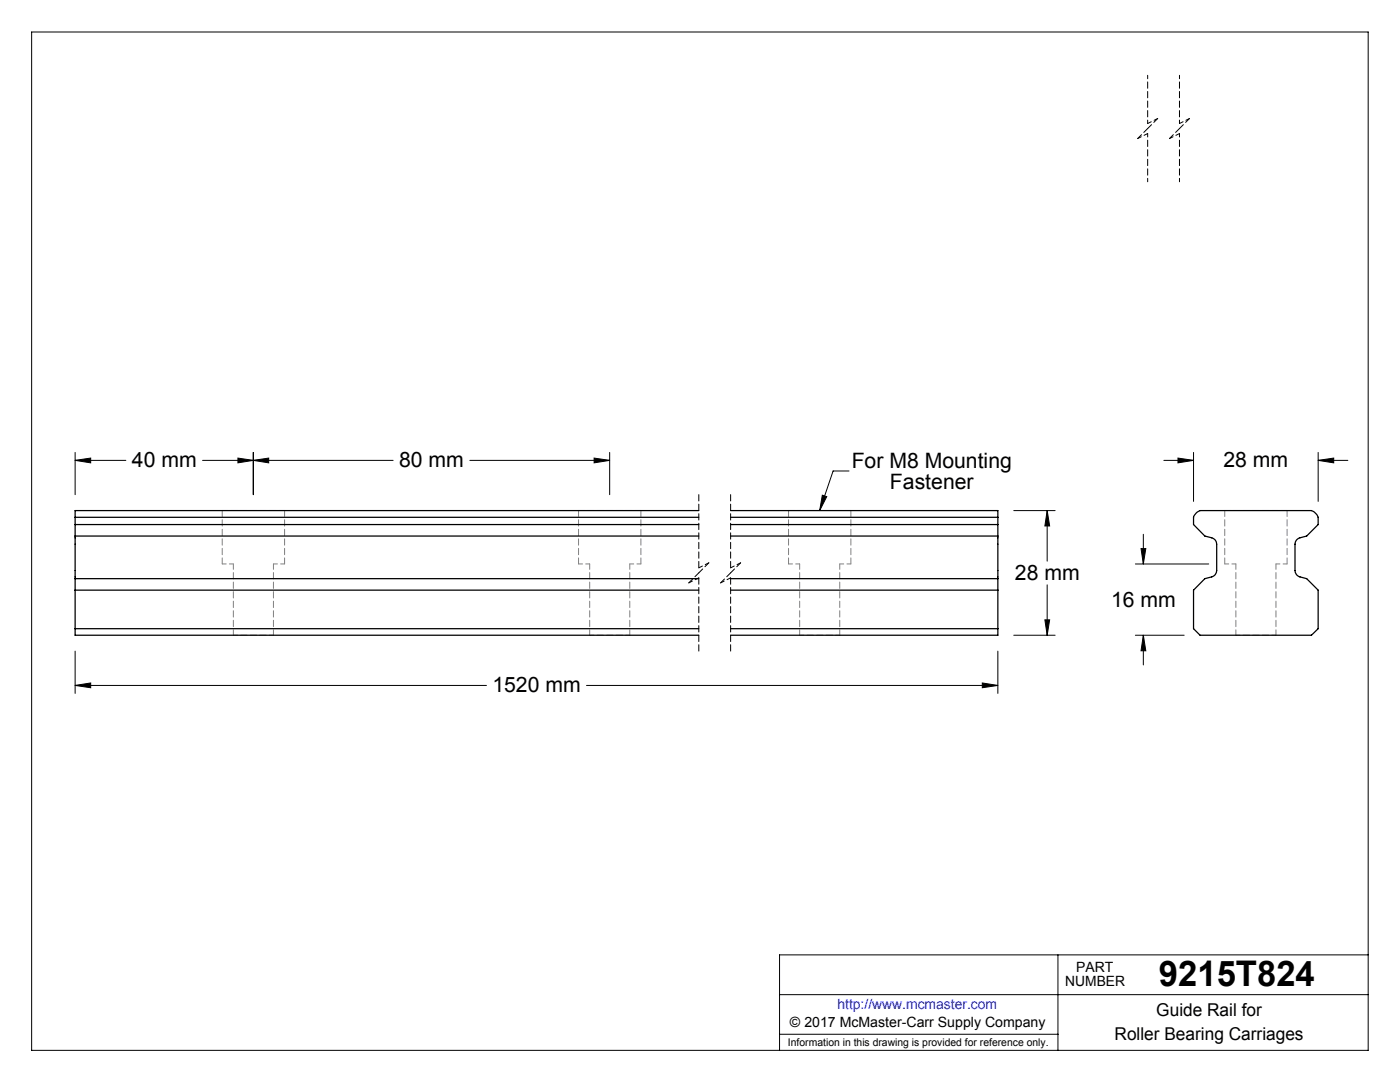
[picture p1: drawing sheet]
<svg xmlns="http://www.w3.org/2000/svg" width="279mm" height="216mm" viewBox="0 0 279 216" stroke-linecap="round" stroke-linejoin="round" font-family="sans-serif">
<g fill="none" stroke="#000" stroke-width=".2">
<path d="M6.3 6.4h266.7v203.2h-266.7zM15 91.9l3.1-.5v1zM15 90.3v8.4M15 91.9h10.1M40.4 91.9h38.1M47.5 91.4l3.1 .5-3.1 .5zM50.6 91.9l3-.5v1zM50.6 90.3v8.4M93.8 91.9h27.9M118.6 91.4l3.1 .5-3.1 .5zM121.7 90.3v8.4M164.1 98.8l.9 .3-1.4 2.8z"/>
<path d="M169.4 94h-3.1l-2.7 7.9M232.3 91.9h5.9M235.1 91.4l3.1 .5-3.1 .5zM238.2 90.3v9.7M263.1 91.9l3.1-.5v1zM263.1 91.9h5.9M263.1 90.3v9.7M202.3 101.9h8.3M209 101.9l.5 3.1h-1zM209 101.9v10.1M209 116.7v10.1M226.6 112.5h14.6"/>
<path d="M227.7 109.5h1l-.5 3zM228.2 106.6v5.9M15 136.8l3.1-.5v.9zM15 129.9v8.5M15 136.8h82.1M117.1 136.8h82M196 136.3l3.1 .5-3.1 .4zM199.1 129.9v8.5M202.3 126.8h8.3M208.5 123.7h1l-.5 3.1zM226.6 126.8h9.7M228.2 126.8l.5 3.1h-1z"/>
<path d="M228.2 126.8v5.9M155.6 198.5h117.4M211.1 190.5v19.1M273 190.5h-117.4v19.1M155.6 206.4h55.5"/>
</g>
<path d="M139.5 98.7v14.6M145.8 98.7v14.6M139.5 115.3v14.6M145.8 115.3v14.6" fill="none" stroke="#000" stroke-width=".2" stroke-dasharray="1.3 .6"/>
<path d="M227 27.6l2-1M229 24.6l2-1M233.4 27.6l2-1M235.4 24.6l2-1M137.5 116.3l2-1M139.5 113.3l2-1M143.8 116.3l2-1M145.8 113.3l2-1" fill="none" stroke="#000" stroke-width=".2" stroke-dasharray="1.3 .6" stroke-dashoffset=".5"/>
<path d="M229 25.6l-2 2M231 23.6l-2 2M235.4 25.6l-2 2M237.4 23.6l-2 2M139.5 114.3l-2 2M141.5 112.3l-2 2M145.8 114.3l-2 2M147.8 112.3l-2 2" fill="none" stroke="#000" stroke-width=".2" stroke-dasharray="1.3 .6" stroke-dashoffset=".2"/>
<path d="M229 15v9.6M235.4 15v9.6M229 26.6v9.7M235.4 26.6v9.7" fill="none" stroke="#000" stroke-width=".2" stroke-dasharray="1.3 .6" stroke-dashoffset=".6"/>
<path d="M44.4 101.9v10.6M56.8 112.5v-10.6M56.8 101.9h-12.4M115.5 101.9v10.6M127.9 101.9h-12.4M127.9 112.5v-10.6M157.4 101.9v10.6M169.8 112.5v-10.6M169.8 101.9h-12.4M244.4 101.9v10.6M256.9 101.9h-12.5M256.9 112.5v-10.6" fill="none" stroke="#808080" stroke-width=".2" stroke-dasharray="1.3 .6" stroke-dashoffset=".1"/>
<path d="M44.4 112.5h2.2M54.6 112.5h2.2M115.5 112.5h2.2M125.7 112.5h2.2M157.4 112.5h2.2M167.6 112.5h2.2M244.4 112.5h2.2M254.6 112.5h2.3" fill="none" stroke="#808080" stroke-width=".2" stroke-dasharray="1.3 .6" stroke-dashoffset=".5"/>
<path d="M46.6 112.5v14.3M117.7 112.5v14.3M159.6 112.5v14.3M246.6 112.5v14.3M54.6 126.8v-14.3M125.7 126.8v-14.3M167.6 126.8v-14.3M254.6 126.8v-14.3" fill="none" stroke="#808080" stroke-width=".2" stroke-dasharray="1.3 .6" stroke-dashoffset=".2"/>
<path d="M46.6 126.8h8M117.7 126.8h8M159.6 126.8h8M246.6 126.8h8" fill="none" stroke="#808080" stroke-width=".2" stroke-dasharray="1.3 .6" stroke-dashoffset=".4"/>
<g fill="#000">
<path d="M164.1 98.8l.9 .3-1.4 2.8z"/>
<path d="M47.5 91.4l3.1 .5-3.1 .5zM15 91.9l3.1-.5v1zM50.6 91.9l3-.5v1zM118.6 91.4l3.1 .5-3.1 .5zM209 101.9l.5 3.1h-1zM208.5 123.7h1l-.5 3.1zM15 136.8l3.1-.5v.9zM196 136.3l3.1 .5-3.1 .4zM235.1 91.4l3.1 .5-3.1 .5zM263.1 91.9l3.1-.5v1z"/>
<path d="M227.7 109.5h1l-.5 3zM228.2 126.8l.5 3.1h-1z"/>
</g>
<g fill="none" stroke="#000" stroke-width=".25">
<path d="M15 103.2v23.6h124.5M15 104.7h124.5M15 103.2h124.5M15 117.8h124.5M15 107h124.5M15 115.5h124.5M139.5 101.9h-124.5v1.3M145.8 101.9h53.3v1.3M145.8 104.7h53.3M145.8 103.2h53.3M145.8 117.8h53.3M145.8 107h53.3"/>
<path d="M145.8 115.5h53.3M199.1 103.2v23.6h-53.3M238.7 102.4l.8-.5h22.2a2.35 2.35 0 0 1 1.4 1.3v1.5l-2.3 2.3-1.4 .3a1.31 1.31 0 0 0-1 1.3v5.2a1.31 1.31 0 0 0 1 1.3l1.4 .4 2.3 2.3v7.6l-1.4 1.4h-22.2l-1.3-1.4v-7.6l2.3-2.3 1.3-.4a1.31 1.31 0 0 0 1-1.3v-5.2a1.31 1.31 0 0 0-1-1.3l-1.3-.3-2.3-2.3v-1.5zM15 125.4h124.5M145.8 125.4h53.3"/>
</g>
<text font-size="7.1" x="231.3" y="196.8">9215T824</text>
<g font-size="4.2">
<text x="26.3" y="93.3">40 mm</text>
<text x="79.7" y="93.3">80 mm</text>
<text x="170" y="93.4">For M8 Mounting</text>
<text x="244.2" y="93.3">28 mm</text>
<text x="177.6" y="97.6">Fastener</text>
<text x="202.5" y="115.7">28 mm</text>
<text x="221.7" y="121.1">16 mm</text>
<text x="98.3" y="138.2">1520 mm</text>
</g>
<g font-size="3.5">
<text x="230.8" y="202.8">Guide Rail for</text>
<text x="222.4" y="207.5">Roller Bearing Carriages</text>
</g>
<g font-size="2.8">
<text x="212.6" y="196.8">NUMBER</text>
<text x="214.8" y="194">PART</text>
<text x="157.7" y="205">© 2017 McMaster-Carr Supply Company</text>
</g>
<text font-size="2.8" fill="#00f" x="167.1" y="201.4">http://www.mcmaster.com</text>
<text font-size="2.1" x="157.3" y="208.6">Information in this drawing is provided for reference only.</text>
</svg>
